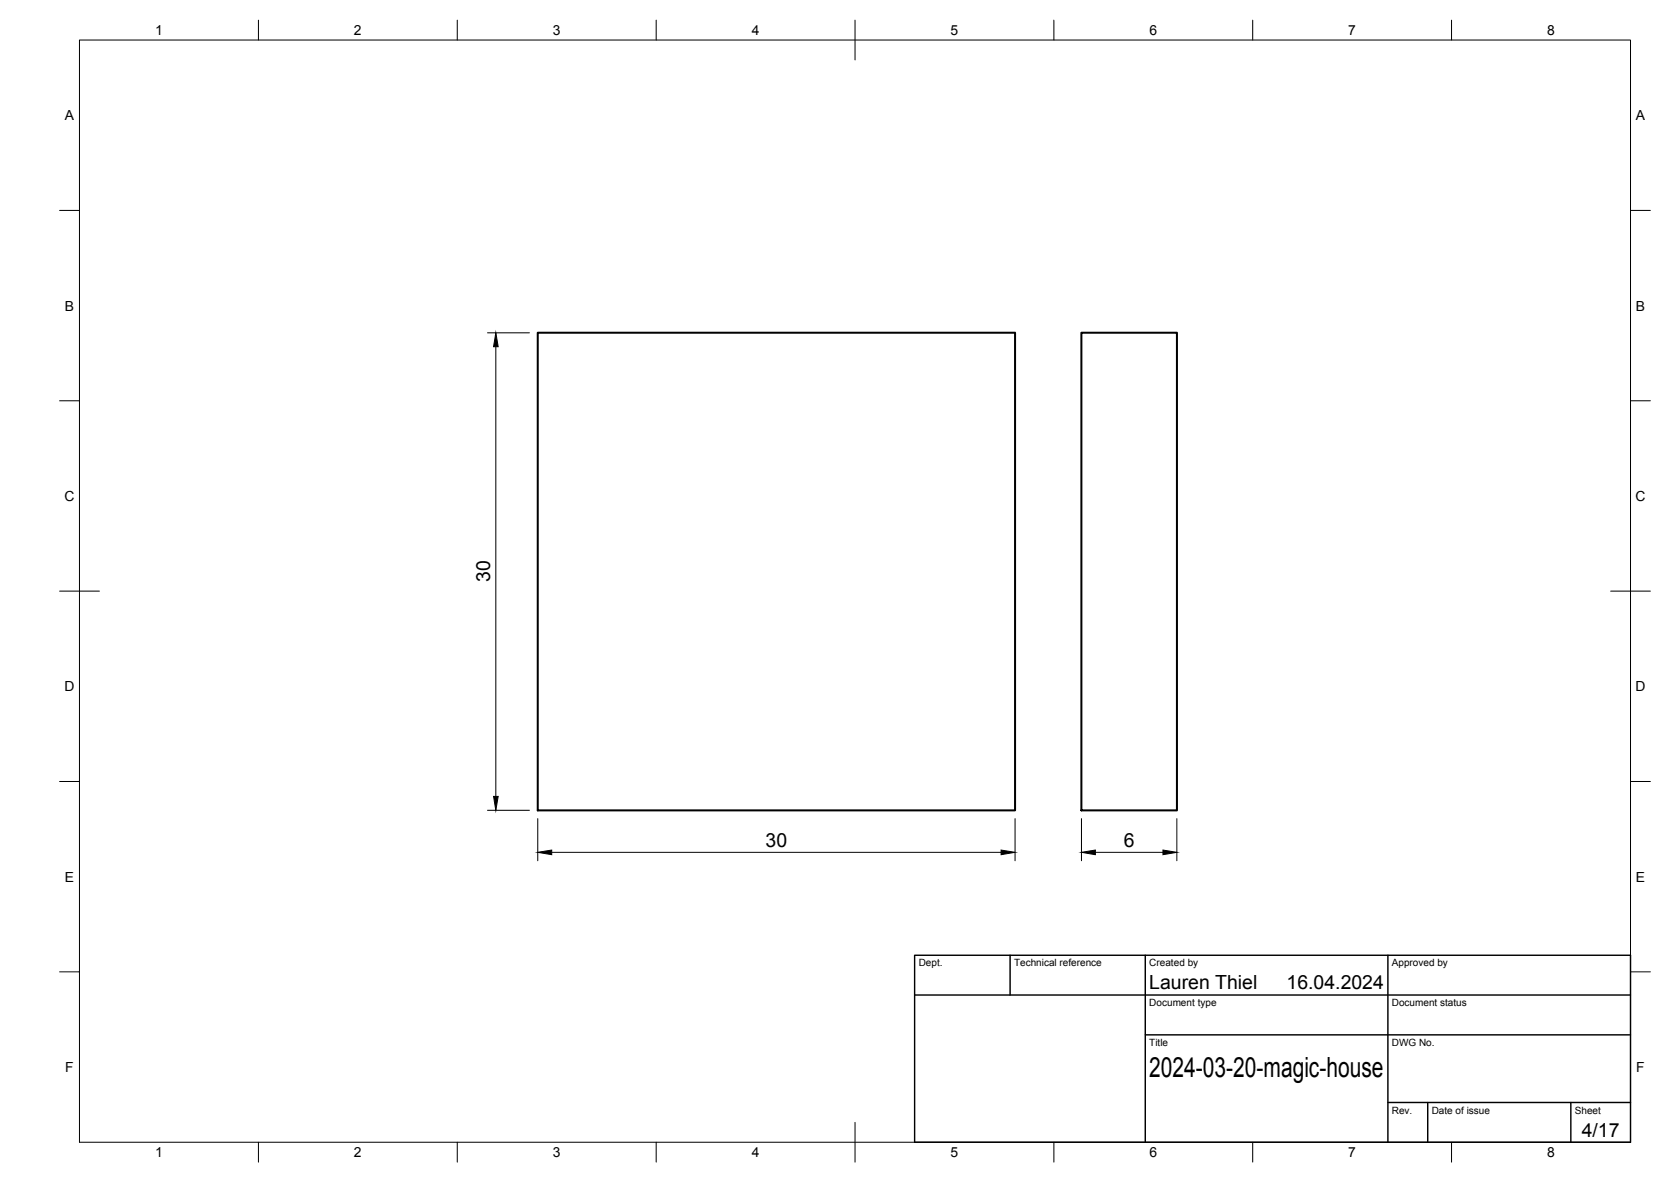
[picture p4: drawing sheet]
<svg xmlns="http://www.w3.org/2000/svg" width="420mm" height="297mm" viewBox="0 0 420 297" stroke-linecap="round" stroke-linejoin="round" font-family="sans-serif">
<!-- layer: Visible -->
<path d="M135.2 83.6h120v120.1h-120zM271.9 83.6h24v120.1h-24z" fill="none" stroke="#000" stroke-width=".51"/>
<!-- layer: BORDER -->
<g fill="none" stroke="#000" stroke-width=".25">
<path d="M20 10.1h390v276.9h-390zM65 5.1v5M115 5.1v5M165 5.1v5M215 5.1v10M265 5.1v5M315 5.1v5M365 5.1v5M15 52.9h5M410 52.9h5M15 100.7h5M410 100.7h5"/>
<path d="M15 148.6h10M405 148.6h10M15 196.4h5M410 196.4h5M15 244.2h5M410 244.2h5M65 287v5M115 287v5M165 287v5M215 282.1v9.9M265 287v5M315 287v5"/>
<path d="M365 287v5"/>
</g>
<!-- layer: TITLEBLOCK -->
<path d="M230 240.1h180v46.9h-180zM230 250h180M254 240.1v9.9M288 240.1v46.9M349 240.1v46.9M288 260.1h122M349 277.1h61M359 277.1v9.9M395 277.1v9.9" fill="none" stroke="#000" stroke-width=".36"/>
<!-- layer: FD_Dimensions -->
<path d="M122.6 83.6h10.5M124.7 87.1v113M122.6 203.6h10.5M135.2 205.7v10.6M138.7 214.2h113M255.2 205.7v10.6M271.9 205.7v10.6M275.4 214.2h17M295.9 205.7v10.6" fill="none" stroke="#000" stroke-width=".25"/>
<path d="M124.7 83.6l.6 3.5h-1.2zM124.1 200.1h1.2l-.6 3.5zM135.2 214.2l3.5-.6v1.2zM251.7 213.6l3.5 .6-3.5 .6zM271.9 214.2l3.5-.6v1.2zM292.4 213.6l3.5 .6-3.5 .6z" fill="#000" stroke="#000" stroke-width=".25"/>
<text font-size="7" x="289" y="270.6">2024-03-20-magic-house</text>
<g font-size="4.9">
<text x="123.2" y="146.3" transform="rotate(-90 123.2 146.3)">30</text>
<text x="192.5" y="212.7">30</text>
<text x="282.6" y="212.7">6</text>
<text x="289" y="248.5">Lauren Thiel</text>
<text x="323.5" y="248.5">16.04.2024</text>
<text x="397.7" y="285.7">4/17</text>
</g>
<g font-size="3.5">
<text x="39" y="8.8">1</text>
<text x="89" y="8.8">2</text>
<text x="139" y="8.8">3</text>
<text x="189" y="8.8">4</text>
<text x="239" y="8.8">5</text>
<text x="289" y="8.8">6</text>
<text x="339" y="8.8">7</text>
<text x="389" y="8.8">8</text>
<text x="16.3" y="30.2">A</text>
<text x="411.3" y="30.2">A</text>
<text x="16.3" y="78">B</text>
<text x="411.3" y="78">B</text>
<text x="16.2" y="125.9">C</text>
<text x="411.2" y="125.9">C</text>
<text x="16.2" y="173.7">D</text>
<text x="411.2" y="173.7">D</text>
<text x="16.3" y="221.6">E</text>
<text x="411.3" y="221.6">E</text>
<text x="16.4" y="269.4">F</text>
<text x="411.4" y="269.4">F</text>
<text x="39" y="290.8">1</text>
<text x="89" y="290.8">2</text>
<text x="139" y="290.8">3</text>
<text x="189" y="290.8">4</text>
<text x="239" y="290.8">5</text>
<text x="289" y="290.8">6</text>
<text x="339" y="290.8">7</text>
<text x="389" y="290.8">8</text>
</g>
<g font-size="2.5">
<text x="231" y="242.9">Dept.</text>
<text x="255" y="242.9">Technical reference</text>
<text x="289" y="242.9">Created by</text>
<text x="350" y="242.9">Approved by</text>
<text x="289" y="252.8">Document type</text>
<text x="350" y="252.8">Document status</text>
<text x="289" y="262.9">Title</text>
<text x="350" y="262.9">DWG No.</text>
<text x="350" y="279.9">Rev.</text>
<text x="360" y="279.9">Date of issue</text>
<text x="396" y="279.9">Sheet</text>
</g>
</svg>
